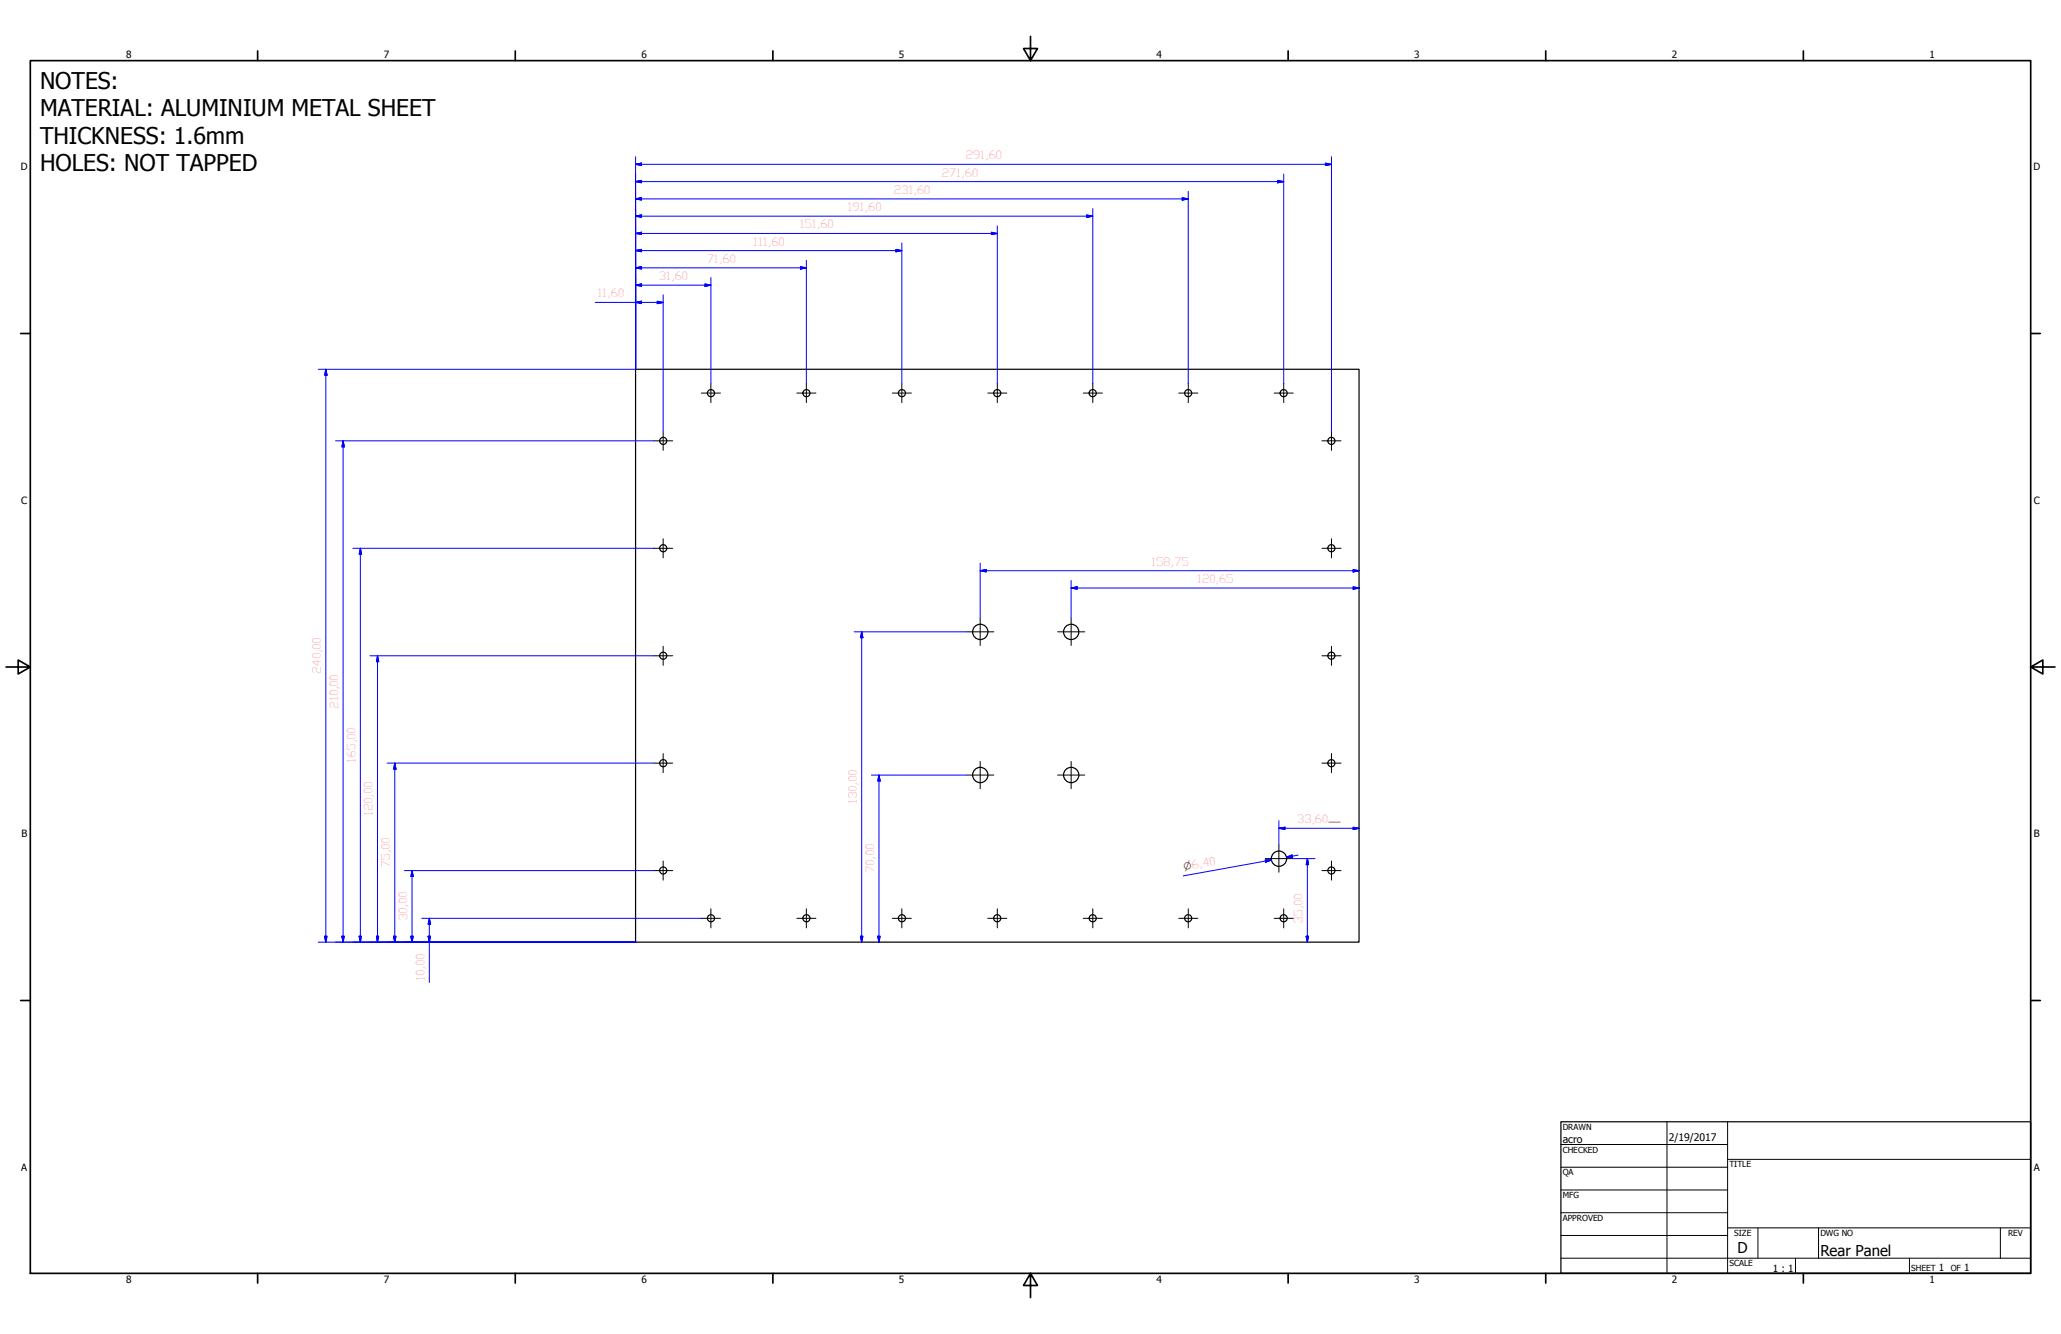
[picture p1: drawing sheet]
<svg xmlns="http://www.w3.org/2000/svg" width="864mm" height="559mm" viewBox="0 0 864 559" stroke-linecap="round" stroke-linejoin="round" font-family="sans-serif">
<!-- layer: Visible (ISO) -->
<g fill="none" stroke="#000" stroke-width=".51">
<path d="M266.3 154.7h303.2v240h-303.2z"/>
<circle cx="297.9" cy="164.7" r="1.49"/>
<circle cx="337.9" cy="164.7" r="1.49"/>
<circle cx="377.9" cy="164.7" r="1.49"/>
<circle cx="417.9" cy="164.7" r="1.49"/>
<circle cx="457.9" cy="164.7" r="1.49"/>
<circle cx="497.9" cy="164.7" r="1.49"/>
<circle cx="537.9" cy="164.7" r="1.49"/>
<circle cx="277.9" cy="184.7" r="1.49"/>
<circle cx="557.9" cy="184.7" r="1.49"/>
<circle cx="277.9" cy="229.6" r="1.49"/>
<circle cx="557.9" cy="229.6" r="1.49"/>
<circle cx="277.9" cy="274.7" r="1.49"/>
<circle cx="410.8" cy="264.7" r="3.2"/>
<circle cx="448.9" cy="264.7" r="3.2"/>
<circle cx="557.9" cy="274.7" r="1.49"/>
<circle cx="277.9" cy="319.7" r="1.49"/>
<circle cx="557.9" cy="319.7" r="1.49"/>
<circle cx="410.8" cy="324.6" r="3.2"/>
<circle cx="448.9" cy="324.6" r="3.2"/>
<circle cx="535.9" cy="359.7" r="3.2"/>
<circle cx="277.9" cy="364.6" r="1.49"/>
<circle cx="557.9" cy="364.6" r="1.49"/>
<circle cx="297.9" cy="384.7" r="1.49"/>
<circle cx="337.9" cy="384.7" r="1.49"/>
<circle cx="377.9" cy="384.7" r="1.49"/>
<circle cx="417.9" cy="384.7" r="1.49"/>
<circle cx="457.9" cy="384.7" r="1.49"/>
<circle cx="497.9" cy="384.7" r="1.49"/>
<circle cx="537.9" cy="384.7" r="1.49"/>
</g>
<!-- layer: Border (ANSI) -->
<g fill="none" stroke="#000" stroke-width=".7">
<path d="M431.8 15.2v10.2l-2.9-5.1h5.8l-2.9 5.1M12.7 25.4h838.2v508h-838.2zM107.9 21.3v4.1M215.9 21.3v4.1M323.8 21.3v4.1M539.8 21.3v4.1M647.7 21.3v4.1M755.6 21.3v4.1M8.6 139.7h4.1M850.9 139.7h4.1M2.5 279.4h10.2l-5.1-2.9v5.8l5.1-2.9M850.9 279.4l5.1 2.9v-5.8l-5.1 2.9h10.2"/>
<path d="M8.6 419.1h4.1M850.9 419.1h4.1M107.9 533.4v4.1M215.9 533.4v4.1M323.8 533.4v4.1M431.8 533.4l2.9 5.1h-5.8l2.9-5.1v10.2M539.8 533.4v4.1M647.7 533.4v4.1M755.6 533.4v4.1"/>
</g>
<!-- layer: Title (ANSI) -->
<g fill="none" stroke="#000" stroke-width=".42">
<path d="M654 479.4h69.9M698.5 469.9v63.5M723.9 469.9v63.5M654 488.9h69.9M654 498.5h69.9M723.9 485.6h127M654 508h69.9M654 517.5h69.9M723.9 514.3h127M736.6 514.3v12.7M762 514.3v12.7M838.2 514.3v12.7"/>
<path d="M654 527h196.9M752.3 527v6.4M800.1 527v6.4"/>
</g>
<path d="M654 469.9h196.9v63.5h-196.9z" fill="none" stroke="#000" stroke-width=".51"/>
<!-- layer: Center Mark (ISO) -->
<g fill="none" stroke="#000" stroke-width=".42">
<path d="M293.9 164.7h8M297.9 160.7v8M333.9 164.7h8M337.9 160.7v8M373.9 164.7h8M377.9 160.7v8M413.9 164.7h8M417.9 160.7v8M453.9 164.7h8M457.9 160.7v8M493.9 164.7h8M497.9 160.7v8"/>
<path d="M533.9 164.7h8M537.9 160.7v8M273.9 184.7h8M277.9 180.7v8M553.9 184.7h8M557.9 180.7v8M273.9 229.7h8M277.9 225.7v8M553.9 229.7h8M557.9 225.7v8M410.7 259v11.4M448.8 259v11.4"/>
<path d="M273.9 274.7h8M277.9 270.7v8M405.1 264.7h11.3M443.2 264.7h11.3M553.9 274.7h8M557.9 270.7v8M273.9 319.7h8M277.9 315.7v8M410.7 319v11.4M448.8 319v11.4M553.9 319.7h8M557.9 315.7v8"/>
<path d="M405.1 324.7h11.3M443.2 324.7h11.3M530.2 359.7h11.4M535.9 353.9v11.5M273.9 364.7h8M277.9 360.7v8M553.9 364.7h8M557.9 360.7v8M293.9 384.7h8M297.9 380.7v8M333.9 384.7h8M337.9 380.7v8"/>
<path d="M373.9 384.7h8M377.9 380.7v8M413.9 384.7h8M417.9 380.7v8M453.9 384.7h8M457.9 380.7v8M493.9 384.7h8M497.9 380.7v8M533.9 384.7h8M537.9 380.7v8"/>
</g>
<!-- layer: Dimension (ISO) -->
<g fill="none" stroke="#00f" stroke-width=".42">
<path d="M266.3 76.1l2.5-.5v1zM266.3 68.8l2.5-.5v1zM266.3 65.7v89h-133M266.3 76.1h271.6M266.3 68.8h291.6M535.4 75.6l2.5 .5-2.5 .5zM537.9 72.9v87.8M555.4 68.3l2.5 .5-2.5 .5zM557.9 65.7v115M266.3 97.8l2.5-.5v.9zM266.3 90.6l2.5-.6v1.1zM266.3 83.3l2.5-.5v1z"/>
<path d="M266.3 97.8h151.6M266.3 90.6h191.6M266.3 83.3h231.6M415.4 97.3l2.5 .5-2.5 .4zM417.9 94.6v66.1M455.4 90l2.5 .6-2.5 .5zM457.9 87.4v73.3M495.4 82.8l2.5 .5-2.5 .5zM497.9 80.1v80.6M266.3 119.4l2.5-.5v1.1zM266.3 112.2l2.5-.5v1zM266.3 105l2.5-.5v1z"/>
<path d="M266.3 119.4h31.6M266.3 112.2h71.6M266.3 105h111.6M295.4 118.9l2.5 .5-2.5 .6zM297.9 116.3v44.4M335.4 111.7l2.5 .5-2.5 .5zM337.9 109v51.7M375.4 104.5l2.5 .5-2.5 .5zM377.9 101.8v58.9M249.4 126.7h28.5M266.3 126.7l2.5-.5v1zM275.4 126.2l2.5 .5-2.5 .5z"/>
<path d="M277.9 123.5v57.2M136.5 154.7l.5 2.5h-1zM136.5 154.7v240M140.6 184.7h133.3M143.8 184.7l.5 2.5h-1zM143.8 184.7v210M147.8 229.7h126.1M151 229.7l.4 2.5h-.9zM151 229.7v165M410.7 239.1l2.6-.5v1zM410.7 239.1h158.8M410.7 235.9v23.1"/>
<path d="M567 238.6l2.5 .5-2.5 .5zM448.8 246.3l2.6-.5v1zM448.8 246.3h120.7M448.8 243.1v15.9M567 245.8l2.5 .5-2.5 .5zM155 274.7h118.9M158.2 274.7l.5 2.5h-1zM158.2 274.7v120M357.9 264.7h47.2M361.1 264.7l.5 2.4h-1zM361.1 264.7v130M162.2 319.7h111.7"/>
<path d="M165.4 319.7l.5 2.5h-1zM165.4 319.7v75M365.1 324.7h40M368.3 324.7l.5 2.5h-1zM368.3 324.7v70M535.9 347l2.5-.5v1zM535.9 347h33.6M535.9 343.8v10.1M539.1 359.1l2.3-1 .2 1.1zM541.6 359.7h9.4M543.9 358.2l-4.8 .9M547.8 359.7l.5 2.5h-1z"/>
<path d="M547.8 359.7v35M567 346.5l2.5 .5-2.5 .5zM169.5 364.7h104.4M172.7 364.7l.5 2.5h-1.1zM172.7 364.7v30M530.2 360.2h2.6l-2.4 1zM530.3 360.7l2.5-.5-37 6.7M133.3 394.7h133M136 392.2h1l-.5 2.5zM143.3 392.2h1l-.5 2.5zM150.5 392.2h.9l-.4 2.5zM157.7 392.2h1l-.5 2.5z"/>
<path d="M164.9 392.2h1l-.5 2.5zM172.1 392.2h1.1l-.5 2.5zM176.7 384.7h117.2M179.4 392.2h1l-.5 2.5zM179.9 384.7l.5 2.5h-1zM179.9 384.7v26.8M360.6 392.2h1l-.5 2.5zM367.8 392.2h1l-.5 2.5zM547.3 392.2h1l-.5 2.5z"/>
</g>
<g fill="#00f" stroke="#00f" stroke-width=".42">
<path d="M179.4 392.2l.5 2.5z"/>
<path d="M179.4 392.2h1l-.5 2.5z"/>
<path d="M179.9 384.7l.5 2.5z"/>
<path d="M179.9 384.7l.5 2.5h-1z"/>
<path d="M172.1 392.2l.6 2.5z"/>
<path d="M172.1 392.2h1.1l-.5 2.5z"/>
<path d="M172.7 364.7l.5 2.5z"/>
<path d="M172.7 364.7l.5 2.5h-1.1z"/>
<path d="M164.9 392.2l.5 2.5z"/>
<path d="M164.9 392.2h1l-.5 2.5z"/>
<path d="M165.4 319.7l.5 2.5z"/>
<path d="M165.4 319.7l.5 2.5h-1z"/>
<path d="M157.7 392.2l.5 2.5z"/>
<path d="M157.7 392.2h1l-.5 2.5z"/>
<path d="M158.2 274.7l.5 2.5z"/>
<path d="M158.2 274.7l.5 2.5h-1z"/>
<path d="M150.5 392.2l.5 2.5z"/>
<path d="M150.5 392.2h.9l-.4 2.5z"/>
<path d="M151 229.7l.4 2.5z"/>
<path d="M151 229.7l.4 2.5h-.9z"/>
<path d="M143.3 392.2l.5 2.5z"/>
<path d="M143.3 392.2h1l-.5 2.5z"/>
<path d="M143.8 184.7l.5 2.5z"/>
<path d="M143.8 184.7l.5 2.5h-1z"/>
<path d="M136 392.2l.5 2.5z"/>
<path d="M136 392.2h1l-.5 2.5z"/>
<path d="M136.5 154.7l.5 2.5z"/>
<path d="M136.5 154.7l.5 2.5h-1z"/>
<path d="M266.3 126.7l2.5-.5z"/>
<path d="M266.3 126.7l2.5-.5v1z"/>
<path d="M275.4 127.2l2.5-.5z"/>
<path d="M275.4 126.2l2.5 .5-2.5 .5z"/>
<path d="M266.3 119.4l2.5-.5z"/>
<path d="M266.3 119.4l2.5-.5v1.1z"/>
<path d="M295.4 120l2.5-.6z"/>
<path d="M295.4 118.9l2.5 .5-2.5 .6z"/>
<path d="M266.3 112.2l2.5-.5z"/>
<path d="M266.3 112.2l2.5-.5v1z"/>
<path d="M335.4 112.7l2.5-.5z"/>
<path d="M335.4 111.7l2.5 .5-2.5 .5z"/>
<path d="M266.3 105l2.5-.5z"/>
<path d="M266.3 105l2.5-.5v1z"/>
<path d="M375.4 105.5l2.5-.5z"/>
<path d="M375.4 104.5l2.5 .5-2.5 .5z"/>
<path d="M266.3 97.8l2.5-.5z"/>
<path d="M266.3 97.8l2.5-.5v.9z"/>
<path d="M415.4 98.2l2.5-.4z"/>
<path d="M415.4 97.3l2.5 .5-2.5 .4z"/>
<path d="M266.3 90.6l2.5-.6z"/>
<path d="M266.3 90.6l2.5-.6v1.1z"/>
<path d="M455.4 91.1l2.5-.5z"/>
<path d="M455.4 90l2.5 .6-2.5 .5z"/>
<path d="M266.3 83.3l2.5-.5z"/>
<path d="M266.3 83.3l2.5-.5v1z"/>
<path d="M495.4 83.8l2.5-.5z"/>
<path d="M495.4 82.8l2.5 .5-2.5 .5z"/>
<path d="M266.3 76.1l2.5-.5z"/>
<path d="M266.3 76.1l2.5-.5v1z"/>
<path d="M535.4 76.6l2.5-.5z"/>
<path d="M535.4 75.6l2.5 .5-2.5 .5z"/>
<path d="M266.3 68.8l2.5-.5z"/>
<path d="M266.3 68.8l2.5-.5v1z"/>
<path d="M555.4 69.3l2.5-.5z"/>
<path d="M555.4 68.3l2.5 .5-2.5 .5z"/>
<path d="M530.4 361.2l2.4-1z"/>
<path d="M530.2 360.2h2.6l-2.4 1z"/>
<path d="M539.1 359.1l2.3-1z"/>
<path d="M539.1 359.1l2.3-1 .2 1.1z"/>
<path d="M567 347.5l2.5-.5z"/>
<path d="M567 346.5l2.5 .5-2.5 .5z"/>
<path d="M535.9 347l2.5-.5z"/>
<path d="M535.9 347l2.5-.5v1z"/>
<path d="M547.3 392.2l.5 2.5z"/>
<path d="M547.3 392.2h1l-.5 2.5z"/>
<path d="M547.8 359.7l.5 2.5z"/>
<path d="M547.8 359.7l.5 2.5h-1z"/>
<path d="M367.8 392.2l.5 2.5z"/>
<path d="M367.8 392.2h1l-.5 2.5z"/>
<path d="M368.3 324.7l.5 2.5z"/>
<path d="M368.3 324.7l.5 2.5h-1z"/>
<path d="M360.6 392.2l.5 2.5z"/>
<path d="M360.6 392.2h1l-.5 2.5z"/>
<path d="M361.1 264.7l.5 2.4z"/>
<path d="M361.1 264.7l.5 2.4h-1z"/>
<path d="M567 246.8l2.5-.5z"/>
<path d="M567 245.8l2.5 .5-2.5 .5z"/>
<path d="M448.8 246.3l2.6-.5z"/>
<path d="M448.8 246.3l2.6-.5v1z"/>
<path d="M567 239.6l2.5-.5z"/>
<path d="M567 238.6l2.5 .5-2.5 .5z"/>
<path d="M410.7 239.1l2.6-.5z"/>
<path d="M410.7 239.1l2.6-.5v1z"/>
</g>
<g font-size="9.7">
<text x="16.8" y="37.1">NOTES:</text>
<text x="16.8" y="48.6">MATERIAL: ALUMINIUM METAL SHEET</text>
<text x="16.8" y="60.1">THICKNESS: 1.6mm</text>
<text x="16.8" y="71.6">HOLES: NOT TAPPED</text>
</g>
<g font-size="6.3">
<text x="728.1" y="524.9">D</text>
<text x="762.8" y="526.2">Rear Panel</text>
</g>
<g font-size="4.8" fill="#f00">
<text x="404.5" y="66.8">291,60</text>
<text x="394.5" y="74">271,60</text>
<text x="374.5" y="81.3">231,60</text>
<text x="355" y="88.5">191,60</text>
<text x="335" y="95.7">151,60</text>
<text x="315.5" y="102.9">111,60</text>
<text x="296" y="110.2">71,60</text>
<text x="276" y="117.4">31,60</text>
<text x="250.2" y="124.6">11,60</text>
<text x="482.2" y="237">158,75</text>
<text x="501.5" y="244.3">120,65</text>
<text x="134.4" y="282.3" transform="rotate(-90 134.4 282.3)">240,00</text>
<text x="141.7" y="296.8" transform="rotate(-90 141.7 296.8)">210,00</text>
<text x="148.9" y="319.5" transform="rotate(-90 148.9 319.5)">165,00</text>
<text x="156.1" y="341.8" transform="rotate(-90 156.1 341.8)">120,00</text>
<text x="359" y="336.8" transform="rotate(-90 359 336.8)">130,00</text>
<text x="543.2" y="344.9">33,60⏤</text>
<text x="163.4" y="363.5" transform="rotate(-90 163.4 363.5)">75,00</text>
<text x="366.3" y="365.8" transform="rotate(-90 366.3 365.8)">70,00</text>
<text x="499.5" y="363.9" transform="rotate(-10 499.5 363.9)">6,40</text>
<text x="170.6" y="385.8" transform="rotate(-90 170.6 385.8)">30,00</text>
<text x="545.8" y="387" transform="rotate(-90 545.8 387)">35,00</text>
<text x="177.9" y="410.8" transform="rotate(-90 177.9 410.8)">10,00</text>
</g>
<g font-size="4.4">
<text x="654.8" y="478.6">acro</text>
<text x="699.3" y="478">2/19/2017</text>
</g>
<g font-size="4.2">
<text x="52.8" y="24.4">8</text>
<text x="160.8" y="24.4">7</text>
<text x="268.7" y="24.4">6</text>
<text x="376.7" y="24.4">5</text>
<text x="484.6" y="24.4">4</text>
<text x="592.6" y="24.4">3</text>
<text x="700.5" y="24.4">2</text>
<text x="808.5" y="24.4">1</text>
<text x="8.8" y="71.4">D</text>
<text x="852" y="71.4">D</text>
<text x="8.9" y="211.1">C</text>
<text x="852.2" y="211.1">C</text>
<text x="9" y="350.8">B</text>
<text x="852.2" y="350.8">B</text>
<text x="8.9" y="490.5">A</text>
<text x="852.2" y="490.5">A</text>
<text x="742.9" y="532.6">1 : 1</text>
<text x="812.4" y="532.6">1</text>
<text x="823" y="532.6">1</text>
<text x="52.8" y="537.5">8</text>
<text x="160.8" y="537.5">7</text>
<text x="268.7" y="537.5">6</text>
<text x="376.7" y="537.5">5</text>
<text x="484.6" y="537.5">4</text>
<text x="592.6" y="537.5">3</text>
<text x="700.5" y="537.5">2</text>
<text x="808.5" y="537.5">1</text>
</g>
<text font-size="4" fill="#f00" x="496.1" y="364.6" transform="rotate(-10 496.1 364.6)">⌀</text>
<g font-size="3.5">
<text x="654.8" y="473.2">DRAWN</text>
<text x="654.8" y="482.8">CHECKED</text>
<text x="724.7" y="488.9">TITLE</text>
<text x="654.8" y="492.3">QA</text>
<text x="654.8" y="501.8">MFG</text>
<text x="654.8" y="511.4">APPROVED</text>
<text x="726.7" y="517.7">SIZE</text>
<text x="762.8" y="517.7">DWG NO</text>
<text x="841.4" y="517.7">REV</text>
<text x="724.7" y="530.4">SCALE</text>
<text x="800.9" y="532.6">SHEET</text>
<text x="817.4" y="532.6">OF</text>
</g>
</svg>
